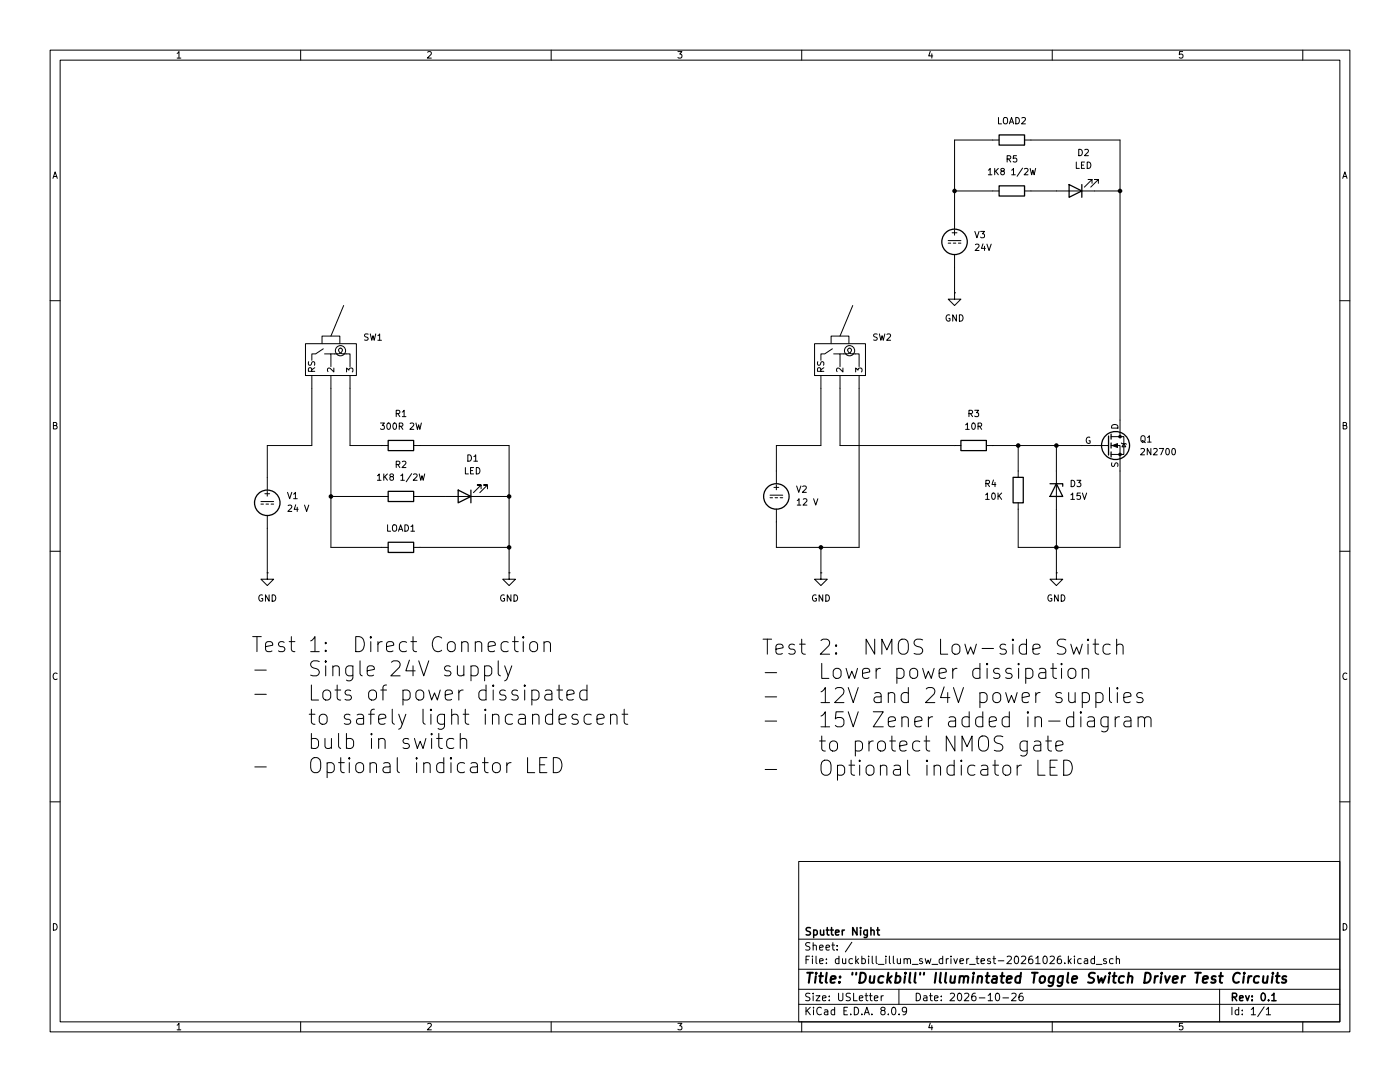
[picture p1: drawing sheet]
(kicad_sch
 (version 20231120)
 (generator "eeschema")
 (generator_version "8.0")
 (paper "USLetter")
 (title_block
  (title "\"Duckbill\" Illumintated Toggle Switch Driver Test Circuits")
  (date "2026-10-26")
  (rev "0.1")
  (company "Sputter Night"))
 (lib_symbols
  (symbol "Device:D_Zener"
   (pin_numbers hide)
   (pin_names
    (offset 1.016) hide) (exclude_from_sim no) (in_bom yes) (on_board yes)
   (property "Reference" "D" (at 0 2.54 0) (effects (font (size 1.27 1.27))))
   (property "Value" "D_Zener" (at 0 -2.54 0) (effects (font (size 1.27 1.27))))
   (property "Footprint" "" (at 0 0 0) (effects (font (size 1.27 1.27)) (hide yes)))
   (property "Datasheet" "~" (at 0 0 0) (effects (font (size 1.27 1.27)) (hide yes)))
   (property "Description" "Zener diode" (at 0 0 0) (effects (font (size 1.27 1.27)) (hide yes)))
   (symbol "D_Zener_0_1"
    (polyline (pts (xy 1.27 0) (xy -1.27 0)) (stroke (width 0) (type default)) (fill (type none)))
    (polyline (pts (xy -1.27 -1.27) (xy -1.27 1.27) (xy -0.762 1.27)) (stroke (width 0.254) (type default)) (fill (type none)))
    (polyline (pts (xy 1.27 -1.27) (xy 1.27 1.27) (xy -1.27 0) (xy 1.27 -1.27)) (stroke (width 0.254) (type default)) (fill (type none))))
   (symbol "D_Zener_1_1"
    (pin passive line (at -3.81 0 0) (length 2.54) (name "K" (effects (font (size 1.27 1.27)))) (number "1" (effects (font (size 1.27 1.27)))))
    (pin passive line (at 3.81 0 180) (length 2.54) (name "A" (effects (font (size 1.27 1.27)))) (number "2" (effects (font (size 1.27 1.27)))))))
  (symbol "Device:LED"
   (pin_numbers hide)
   (pin_names
    (offset 1.016) hide) (exclude_from_sim no) (in_bom yes) (on_board yes)
   (property "Reference" "D" (at 0 2.54 0) (effects (font (size 1.27 1.27))))
   (property "Value" "LED" (at 0 -2.54 0) (effects (font (size 1.27 1.27))))
   (property "Footprint" "" (at 0 0 0) (effects (font (size 1.27 1.27)) (hide yes)))
   (property "Datasheet" "~" (at 0 0 0) (effects (font (size 1.27 1.27)) (hide yes)))
   (property "Description" "Light emitting diode" (at 0 0 0) (effects (font (size 1.27 1.27)) (hide yes)))
   (symbol "LED_0_1"
    (polyline (pts (xy -1.27 -1.27) (xy -1.27 1.27)) (stroke (width 0.254) (type default)) (fill (type none)))
    (polyline (pts (xy -1.27 0) (xy 1.27 0)) (stroke (width 0) (type default)) (fill (type none)))
    (polyline (pts (xy 1.27 -1.27) (xy 1.27 1.27) (xy -1.27 0) (xy 1.27 -1.27)) (stroke (width 0.254) (type default)) (fill (type none)))
    (polyline (pts (xy -3.048 -0.762) (xy -4.572 -2.286) (xy -3.81 -2.286) (xy -4.572 -2.286) (xy -4.572 -1.524)) (stroke (width 0) (type default)) (fill (type none)))
    (polyline (pts (xy -1.778 -0.762) (xy -3.302 -2.286) (xy -2.54 -2.286) (xy -3.302 -2.286) (xy -3.302 -1.524)) (stroke (width 0) (type default)) (fill (type none))))
   (symbol "LED_1_1"
    (pin passive line (at -3.81 0 0) (length 2.54) (name "K" (effects (font (size 1.27 1.27)))) (number "1" (effects (font (size 1.27 1.27)))))
    (pin passive line (at 3.81 0 180) (length 2.54) (name "A" (effects (font (size 1.27 1.27)))) (number "2" (effects (font (size 1.27 1.27)))))))
  (symbol "Device:R"
   (pin_numbers hide)
   (pin_names
    (offset 0)) (exclude_from_sim no) (in_bom yes) (on_board yes)
   (property "Reference" "R" (at 2.032 0 90) (effects (font (size 1.27 1.27))))
   (property "Value" "R" (at 0 0 90) (effects (font (size 1.27 1.27))))
   (property "Footprint" "" (at -1.778 0 90) (effects (font (size 1.27 1.27)) (hide yes)))
   (property "Datasheet" "~" (at 0 0 0) (effects (font (size 1.27 1.27)) (hide yes)))
   (property "Description" "Resistor" (at 0 0 0) (effects (font (size 1.27 1.27)) (hide yes)))
   (symbol "R_0_1"
    (rectangle (start -1.016 -2.54) (end 1.016 2.54) (stroke (width 0.254) (type default)) (fill (type none))))
   (symbol "R_1_1"
    (pin passive line (at 0 3.81 270) (length 1.27) (name "~" (effects (font (size 1.27 1.27)))) (number "1" (effects (font (size 1.27 1.27)))))
    (pin passive line (at 0 -3.81 90) (length 1.27) (name "~" (effects (font (size 1.27 1.27)))) (number "2" (effects (font (size 1.27 1.27)))))))
  (symbol "Simulation_SPICE:NMOS"
   (pin_numbers hide)
   (pin_names
    (offset 0)) (exclude_from_sim no) (in_bom yes) (on_board yes)
   (property "Reference" "Q" (at 5.08 1.27 0) (effects (font (size 1.27 1.27)) (justify left)))
   (property "Value" "NMOS" (at 5.08 -1.27 0) (effects (font (size 1.27 1.27)) (justify left)))
   (property "Footprint" "" (at 5.08 2.54 0) (effects (font (size 1.27 1.27)) (hide yes)))
   (property "Datasheet" "https://ngspice.sourceforge.io/docs/ngspice-html-manual/manual.xhtml#cha_MOSFETs" (at 0 -12.7 0) (effects (font (size 1.27 1.27)) (hide yes)))
   (property "Description" "N-MOSFET transistor, drain/source/gate" (at 0 0 0) (effects (font (size 1.27 1.27)) (hide yes)))
   (property "Sim.Device" "NMOS" (at 0 -17.145 0) (effects (font (size 1.27 1.27)) (hide yes)))
   (property "Sim.Type" "VDMOS" (at 0 -19.05 0) (effects (font (size 1.27 1.27)) (hide yes)))
   (property "Sim.Pins" "1=D 2=G 3=S" (at 0 -15.24 0) (effects (font (size 1.27 1.27)) (hide yes)))
   (symbol "NMOS_0_1"
    (polyline (pts (xy 0.254 0) (xy -2.54 0)) (stroke (width 0) (type default)) (fill (type none)))
    (polyline (pts (xy 0.254 1.905) (xy 0.254 -1.905)) (stroke (width 0.254) (type default)) (fill (type none)))
    (polyline (pts (xy 0.762 -1.27) (xy 0.762 -2.286)) (stroke (width 0.254) (type default)) (fill (type none)))
    (polyline (pts (xy 0.762 0.508) (xy 0.762 -0.508)) (stroke (width 0.254) (type default)) (fill (type none)))
    (polyline (pts (xy 0.762 2.286) (xy 0.762 1.27)) (stroke (width 0.254) (type default)) (fill (type none)))
    (polyline (pts (xy 2.54 2.54) (xy 2.54 1.778)) (stroke (width 0) (type default)) (fill (type none)))
    (polyline (pts (xy 2.54 -2.54) (xy 2.54 0) (xy 0.762 0)) (stroke (width 0) (type default)) (fill (type none)))
    (polyline (pts (xy 0.762 -1.778) (xy 3.302 -1.778) (xy 3.302 1.778) (xy 0.762 1.778)) (stroke (width 0) (type default)) (fill (type none)))
    (polyline (pts (xy 1.016 0) (xy 2.032 0.381) (xy 2.032 -0.381) (xy 1.016 0)) (stroke (width 0) (type default)) (fill (type outline)))
    (polyline (pts (xy 2.794 0.508) (xy 2.921 0.381) (xy 3.683 0.381) (xy 3.81 0.254)) (stroke (width 0) (type default)) (fill (type none)))
    (polyline (pts (xy 3.302 0.381) (xy 2.921 -0.254) (xy 3.683 -0.254) (xy 3.302 0.381)) (stroke (width 0) (type default)) (fill (type none)))
    (circle (center 1.651 0) (radius 2.794) (stroke (width 0.254) (type default)) (fill (type none)))
    (circle (center 2.54 -1.778) (radius 0.254) (stroke (width 0) (type default)) (fill (type outline)))
    (circle (center 2.54 1.778) (radius 0.254) (stroke (width 0) (type default)) (fill (type outline))))
   (symbol "NMOS_1_1"
    (pin passive line (at 2.54 5.08 270) (length 2.54) (name "D" (effects (font (size 1.27 1.27)))) (number "1" (effects (font (size 1.27 1.27)))))
    (pin input line (at -5.08 0 0) (length 2.54) (name "G" (effects (font (size 1.27 1.27)))) (number "2" (effects (font (size 1.27 1.27)))))
    (pin passive line (at 2.54 -5.08 90) (length 2.54) (name "S" (effects (font (size 1.27 1.27)))) (number "3" (effects (font (size 1.27 1.27)))))))
  (symbol "Simulation_SPICE:VDC"
   (pin_numbers hide)
   (pin_names
    (offset 0.0254)) (exclude_from_sim no) (in_bom yes) (on_board yes)
   (property "Reference" "V" (at 2.54 2.54 0) (effects (font (size 1.27 1.27)) (justify left)))
   (property "Value" "1" (at 2.54 0 0) (effects (font (size 1.27 1.27)) (justify left)))
   (property "Footprint" "" (at 0 0 0) (effects (font (size 1.27 1.27)) (hide yes)))
   (property "Datasheet" "https://ngspice.sourceforge.io/docs/ngspice-html-manual/manual.xhtml#sec_Independent_Sources_for" (at 0 0 0) (effects (font (size 1.27 1.27)) (hide yes)))
   (property "Description" "Voltage source, DC" (at 0 0 0) (effects (font (size 1.27 1.27)) (hide yes)))
   (property "Sim.Pins" "1=+ 2=-" (at 0 0 0) (effects (font (size 1.27 1.27)) (hide yes)))
   (property "Sim.Type" "DC" (at 0 0 0) (effects (font (size 1.27 1.27)) (hide yes)))
   (property "Sim.Device" "V" (at 0 0 0) (effects (font (size 1.27 1.27)) (justify left) (hide yes)))
   (symbol "VDC_0_0"
    (polyline (pts (xy -1.27 0.254) (xy 1.27 0.254)) (stroke (width 0) (type default)) (fill (type none)))
    (polyline (pts (xy -0.762 -0.254) (xy -1.27 -0.254)) (stroke (width 0) (type default)) (fill (type none)))
    (polyline (pts (xy 0.254 -0.254) (xy -0.254 -0.254)) (stroke (width 0) (type default)) (fill (type none)))
    (polyline (pts (xy 1.27 -0.254) (xy 0.762 -0.254)) (stroke (width 0) (type default)) (fill (type none)))
    (text "+" (at 0 1.905 0) (effects (font (size 1.27 1.27)))))
   (symbol "VDC_0_1"
    (circle (center 0 0) (radius 2.54) (stroke (width 0.254) (type default)) (fill (type background))))
   (symbol "VDC_1_1"
    (pin passive line (at 0 5.08 270) (length 2.54) (name "~" (effects (font (size 1.27 1.27)))) (number "1" (effects (font (size 1.27 1.27)))))
    (pin passive line (at 0 -5.08 90) (length 2.54) (name "~" (effects (font (size 1.27 1.27)))) (number "2" (effects (font (size 1.27 1.27)))))))
  (symbol "power:GND"
   (power)
   (pin_numbers hide)
   (pin_names
    (offset 0) hide) (exclude_from_sim no) (in_bom yes) (on_board yes)
   (property "Reference" "#PWR" (at 0 -6.35 0) (effects (font (size 1.27 1.27)) (hide yes)))
   (property "Value" "GND" (at 0 -3.81 0) (effects (font (size 1.27 1.27))))
   (property "Footprint" "" (at 0 0 0) (effects (font (size 1.27 1.27)) (hide yes)))
   (property "Datasheet" "" (at 0 0 0) (effects (font (size 1.27 1.27)) (hide yes)))
   (property "Description" "Power symbol creates a global label with name \"GND\" , ground" (at 0 0 0) (effects (font (size 1.27 1.27)) (hide yes)))
   (symbol "GND_0_1"
    (polyline (pts (xy 0 0) (xy 0 -1.27) (xy 1.27 -1.27) (xy 0 -2.54) (xy -1.27 -1.27) (xy 0 -1.27)) (stroke (width 0) (type default)) (fill (type none))))
   (symbol "GND_1_1"
    (pin power_in line (at 0 0 270) (length 0) (name "~" (effects (font (size 1.27 1.27)))) (number "1" (effects (font (size 1.27 1.27)))))))
  (symbol "project_symbols:duckbill_illuminated_switch" (exclude_from_sim no) (in_bom yes) (on_board yes)
   (property "Reference" "SW" (at -7.112 -1.27 0) (effects (font (size 1.27 1.27))))
   (property "Value" "" (at 0 -1.27 0) (effects (font (size 1.27 1.27))))
   (property "Footprint" "" (at 0 -1.27 0) (effects (font (size 1.27 1.27)) (hide yes)))
   (property "Datasheet" "" (at 0 -1.27 0) (effects (font (size 1.27 1.27)) (hide yes)))
   (property "Description" "" (at 0 -1.27 0) (effects (font (size 1.27 1.27)) (hide yes)))
   (symbol "duckbill_illuminated_switch_0_1"
    (polyline (pts (xy 0 0.508) (xy 0.762 0.508)) (stroke (width 0) (type default)) (fill (type none)))
    (polyline (pts (xy 0 4.064) (xy 2.54 10.16)) (stroke (width 0) (type default)) (fill (type none)))
    (polyline (pts (xy 0.762 0.508) (xy 1.27 0.508)) (stroke (width 0) (type default)) (fill (type none)))
    (polyline (pts (xy 2.54 0.508) (xy 3.048 0.508)) (stroke (width 0) (type default)) (fill (type none)))
    (polyline (pts (xy 0 -2.032) (xy 0 0.508) (xy -1.27 0.508)) (stroke (width 0) (type default)) (fill (type none)))
    (polyline (pts (xy 3.81 -2.032) (xy 3.81 0.508) (xy 3.048 0.508)) (stroke (width 0) (type default)) (fill (type none)))
    (polyline (pts (xy -3.81 -0.762) (xy -3.81 0.508) (xy -3.048 0.508) (xy -1.524 1.524)) (stroke (width 0) (type default)) (fill (type none)))
    (polyline (pts (xy -1.778 2.54) (xy -1.778 4.064) (xy 1.778 4.064) (xy 1.778 2.54)) (stroke (width 0) (type default)) (fill (type none)))
    (polyline (pts (xy -5.08 -3.81) (xy 5.08 -3.81) (xy 5.08 2.54) (xy -5.08 2.54) (xy -5.08 -3.81)) (stroke (width 0) (type default)) (fill (type none)))
    (arc (start 1.27 0.508) (mid 1.9358 0.6786) (end 2.286 1.27) (stroke (width 0) (type default)) (fill (type none)))
    (arc (start 1.524 1.27) (mid 1.8742 0.6786) (end 2.54 0.508) (stroke (width 0) (type default)) (fill (type none)))
    (circle (center 1.905 1.143) (radius 1.016) (stroke (width 0) (type default)) (fill (type none)))
    (arc (start 1.905 1.651) (mid 1.6356 1.5394) (end 1.524 1.27) (stroke (width 0) (type default)) (fill (type none)))
    (arc (start 2.286 1.27) (mid 2.1744 1.5394) (end 1.905 1.651) (stroke (width 0) (type default)) (fill (type none))))
   (symbol "duckbill_illuminated_switch_1_1"
    (pin output line (at 0 -6.35 90) (length 2.54) (name "2" (effects (font (size 1.27 1.27)))) (number "" (effects (font (size 1.27 1.27)))))
    (pin output line (at 3.81 -6.35 90) (length 2.54) (name "3" (effects (font (size 1.27 1.27)))) (number "" (effects (font (size 1.27 1.27)))))
    (pin input line (at -3.81 -6.35 90) (length 2.54) (name "RS" (effects (font (size 1.27 1.27)))) (number "" (effects (font (size 1.27 1.27))))))))
 (junction
  (at 66.04 99.06)
  (diameter 0)
  (color 0 0 0 0))
 (junction
  (at 210.82 88.9)
  (diameter 0)
  (color 0 0 0 0))
 (junction
  (at 210.82 109.22)
  (diameter 0)
  (color 0 0 0 0))
 (junction
  (at 163.83 109.22)
  (diameter 0)
  (color 0 0 0 0))
 (junction
  (at 223.52 38.1)
  (diameter 0)
  (color 0 0 0 0))
 (junction
  (at 101.6 109.22)
  (diameter 0)
  (color 0 0 0 0))
 (junction
  (at 101.6 99.06)
  (diameter 0)
  (color 0 0 0 0))
 (junction
  (at 203.2 88.9)
  (diameter 0)
  (color 0 0 0 0))
 (junction
  (at 190.5 38.1)
  (diameter 0)
  (color 0 0 0 0))
 (wire
  (pts (xy 66.04 109.22) (xy 76.2 109.22))
  (stroke (width 0) (type default)))
 (wire
  (pts (xy 203.2 101.6) (xy 203.2 109.22))
  (stroke (width 0) (type default)))
 (wire
  (pts (xy 163.83 77.47) (xy 163.83 88.9))
  (stroke (width 0) (type default)))
 (wire
  (pts (xy 223.52 38.1) (xy 223.52 83.82))
  (stroke (width 0) (type default)))
 (wire
  (pts (xy 53.34 105.41) (xy 53.34 114.3))
  (stroke (width 0) (type default)))
 (wire
  (pts (xy 190.5 53.34) (xy 190.5 58.42))
  (stroke (width 0) (type default)))
 (wire
  (pts (xy 83.82 99.06) (xy 88.9 99.06))
  (stroke (width 0) (type default)))
 (wire
  (pts (xy 66.04 77.47) (xy 66.04 99.06))
  (stroke (width 0) (type default)))
 (wire
  (pts (xy 190.5 43.18) (xy 190.5 38.1))
  (stroke (width 0) (type default)))
 (wire
  (pts (xy 167.64 88.9) (xy 190.5 88.9))
  (stroke (width 0) (type default)))
 (wire
  (pts (xy 190.5 27.94) (xy 198.12 27.94))
  (stroke (width 0) (type default)))
 (wire
  (pts (xy 83.82 109.22) (xy 101.6 109.22))
  (stroke (width 0) (type default)))
 (wire
  (pts (xy 163.83 109.22) (xy 171.45 109.22))
  (stroke (width 0) (type default)))
 (wire
  (pts (xy 66.04 99.06) (xy 66.04 109.22))
  (stroke (width 0) (type default)))
 (wire
  (pts (xy 223.52 93.98) (xy 223.52 109.22))
  (stroke (width 0) (type default)))
 (wire
  (pts (xy 154.94 88.9) (xy 163.83 88.9))
  (stroke (width 0) (type default)))
 (wire
  (pts (xy 203.2 88.9) (xy 203.2 93.98))
  (stroke (width 0) (type default)))
 (wire
  (pts (xy 210.82 109.22) (xy 223.52 109.22))
  (stroke (width 0) (type default)))
 (wire
  (pts (xy 69.85 88.9) (xy 76.2 88.9))
  (stroke (width 0) (type default)))
 (wire
  (pts (xy 66.04 99.06) (xy 76.2 99.06))
  (stroke (width 0) (type default)))
 (wire
  (pts (xy 62.23 77.47) (xy 62.23 88.9))
  (stroke (width 0) (type default)))
 (wire
  (pts (xy 83.82 88.9) (xy 101.6 88.9))
  (stroke (width 0) (type default)))
 (wire
  (pts (xy 69.85 77.47) (xy 69.85 88.9))
  (stroke (width 0) (type default)))
 (wire
  (pts (xy 171.45 77.47) (xy 171.45 109.22))
  (stroke (width 0) (type default)))
 (wire
  (pts (xy 210.82 88.9) (xy 215.9 88.9))
  (stroke (width 0) (type default)))
 (wire
  (pts (xy 190.5 38.1) (xy 198.12 38.1))
  (stroke (width 0) (type default)))
 (wire
  (pts (xy 203.2 88.9) (xy 210.82 88.9))
  (stroke (width 0) (type default)))
 (wire
  (pts (xy 101.6 88.9) (xy 101.6 99.06))
  (stroke (width 0) (type default)))
 (wire
  (pts (xy 218.44 38.1) (xy 223.52 38.1))
  (stroke (width 0) (type default)))
 (wire
  (pts (xy 190.5 38.1) (xy 190.5 27.94))
  (stroke (width 0) (type default)))
 (wire
  (pts (xy 205.74 38.1) (xy 210.82 38.1))
  (stroke (width 0) (type default)))
 (wire
  (pts (xy 101.6 99.06) (xy 101.6 109.22))
  (stroke (width 0) (type default)))
 (wire
  (pts (xy 53.34 88.9) (xy 53.34 95.25))
  (stroke (width 0) (type default)))
 (wire
  (pts (xy 62.23 88.9) (xy 53.34 88.9))
  (stroke (width 0) (type default)))
 (wire
  (pts (xy 96.52 99.06) (xy 101.6 99.06))
  (stroke (width 0) (type default)))
 (wire
  (pts (xy 154.94 104.14) (xy 154.94 109.22))
  (stroke (width 0) (type default)))
 (wire
  (pts (xy 198.12 88.9) (xy 203.2 88.9))
  (stroke (width 0) (type default)))
 (wire
  (pts (xy 163.83 109.22) (xy 163.83 114.3))
  (stroke (width 0) (type default)))
 (wire
  (pts (xy 210.82 109.22) (xy 210.82 114.3))
  (stroke (width 0) (type default)))
 (wire
  (pts (xy 154.94 93.98) (xy 154.94 88.9))
  (stroke (width 0) (type default)))
 (wire
  (pts (xy 205.74 27.94) (xy 223.52 27.94))
  (stroke (width 0) (type default)))
 (wire
  (pts (xy 210.82 109.22) (xy 203.2 109.22))
  (stroke (width 0) (type default)))
 (wire
  (pts (xy 163.83 109.22) (xy 154.94 109.22))
  (stroke (width 0) (type default)))
 (wire
  (pts (xy 210.82 101.6) (xy 210.82 109.22))
  (stroke (width 0) (type default)))
 (wire
  (pts (xy 167.64 77.47) (xy 167.64 88.9))
  (stroke (width 0) (type default)))
 (wire
  (pts (xy 223.52 27.94) (xy 223.52 38.1))
  (stroke (width 0) (type default)))
 (wire
  (pts (xy 210.82 88.9) (xy 210.82 93.98))
  (stroke (width 0) (type default)))
 (wire
  (pts (xy 101.6 109.22) (xy 101.6 114.3))
  (stroke (width 0) (type default)))
 (text "Test 1:  Direct Connection\n-	Single 24V supply\n-	Lots of power dissipated\n	to safely light incandescent\n	bulb in switch\n-	Optional indicator LED"
  (exclude_from_sim no)
  (at 50.038 140.97 0)
  (effects (font (size 3 3)) (justify left)))
 (text "Test 2:  NMOS Low-side Switch\n-	Lower power dissipation\n-	12V and 24V power supplies\n-	15V Zener added in-diagram\n	to protect NMOS gate\n-	Optional indicator LED"
  (exclude_from_sim no)
  (at 151.892 141.478 0)
  (effects (font (size 3 3)) (justify left)))
 (symbol
  (lib_id "power:GND")
  (at 101.6 114.3 0)
  (unit 1)
  (exclude_from_sim no)
  (in_bom yes)
  (on_board yes)
  (dnp no)
  (fields_autoplaced yes)
  (property "Reference" "#PWR2" (at 101.6 120.65 0) (effects (font (size 1.27 1.27)) (hide yes)))
  (property "Value" "GND" (at 101.6 119.38 0) (effects (font (size 1.27 1.27))))
  (property "Footprint" "" (at 101.6 114.3 0) (effects (font (size 1.27 1.27)) (hide yes)))
  (property "Datasheet" "" (at 101.6 114.3 0) (effects (font (size 1.27 1.27)) (hide yes)))
  (property "Description" "Power symbol creates a global label with name \"GND\" , ground" (at 101.6 114.3 0) (effects (font (size 1.27 1.27)) (hide yes)))
  (pin "1"))
 (symbol
  (lib_id "power:GND")
  (at 190.5 58.42 0)
  (unit 1)
  (exclude_from_sim no)
  (in_bom yes)
  (on_board yes)
  (dnp no)
  (fields_autoplaced yes)
  (property "Reference" "#PWR7" (at 190.5 64.77 0) (effects (font (size 1.27 1.27)) (hide yes)))
  (property "Value" "GND" (at 190.5 63.5 0) (effects (font (size 1.27 1.27))))
  (property "Footprint" "" (at 190.5 58.42 0) (effects (font (size 1.27 1.27)) (hide yes)))
  (property "Datasheet" "" (at 190.5 58.42 0) (effects (font (size 1.27 1.27)) (hide yes)))
  (property "Description" "Power symbol creates a global label with name \"GND\" , ground" (at 190.5 58.42 0) (effects (font (size 1.27 1.27)) (hide yes)))
  (pin "1"))
 (symbol
  (lib_id "Device:LED")
  (at 92.71 99.06 180)
  (unit 1)
  (exclude_from_sim no)
  (in_bom yes)
  (on_board yes)
  (dnp no)
  (fields_autoplaced yes)
  (property "Reference" "D1" (at 94.2975 91.44 0) (effects (font (size 1.27 1.27))))
  (property "Value" "LED" (at 94.2975 93.98 0) (effects (font (size 1.27 1.27))))
  (property "Footprint" "" (at 92.71 99.06 0) (effects (font (size 1.27 1.27)) (hide yes)))
  (property "Datasheet" "~" (at 92.71 99.06 0) (effects (font (size 1.27 1.27)) (hide yes)))
  (property "Description" "Light emitting diode" (at 92.71 99.06 0) (effects (font (size 1.27 1.27)) (hide yes)))
  (pin "2")
  (pin "1"))
 (symbol
  (lib_id "Simulation_SPICE:VDC")
  (at 190.5 48.26 0)
  (unit 1)
  (exclude_from_sim no)
  (in_bom yes)
  (on_board yes)
  (dnp no)
  (fields_autoplaced yes)
  (property "Reference" "V3" (at 194.31 46.8601 0) (effects (font (size 1.27 1.27)) (justify left)))
  (property "Value" "24V" (at 194.31 49.4001 0) (effects (font (size 1.27 1.27)) (justify left)))
  (property "Footprint" "" (at 190.5 48.26 0) (effects (font (size 1.27 1.27)) (hide yes)))
  (property "Datasheet" "https://ngspice.sourceforge.io/docs/ngspice-html-manual/manual.xhtml#sec_Independent_Sources_for" (at 190.5 48.26 0) (effects (font (size 1.27 1.27)) (hide yes)))
  (property "Description" "Voltage source, DC" (at 190.5 48.26 0) (effects (font (size 1.27 1.27)) (hide yes)))
  (property "Sim.Pins" "1=+ 2=-" (at 190.5 48.26 0) (effects (font (size 1.27 1.27)) (hide yes)))
  (property "Sim.Type" "DC" (at 190.5 48.26 0) (effects (font (size 1.27 1.27)) (hide yes)))
  (property "Sim.Device" "V" (at 190.5 48.26 0) (effects (font (size 1.27 1.27)) (justify left) (hide yes)))
  (pin "2")
  (pin "1"))
 (symbol
  (lib_id "Simulation_SPICE:NMOS")
  (at 220.98 88.9 0)
  (unit 1)
  (exclude_from_sim no)
  (in_bom yes)
  (on_board yes)
  (dnp no)
  (fields_autoplaced yes)
  (property "Reference" "Q1" (at 227.33 87.6299 0) (effects (font (size 1.27 1.27)) (justify left)))
  (property "Value" "2N2700" (at 227.33 90.1699 0) (effects (font (size 1.27 1.27)) (justify left)))
  (property "Footprint" "" (at 226.06 86.36 0) (effects (font (size 1.27 1.27)) (hide yes)))
  (property "Datasheet" "https://ngspice.sourceforge.io/docs/ngspice-html-manual/manual.xhtml#cha_MOSFETs" (at 220.98 101.6 0) (effects (font (size 1.27 1.27)) (hide yes)))
  (property "Description" "N-MOSFET transistor, drain/source/gate" (at 220.98 88.9 0) (effects (font (size 1.27 1.27)) (hide yes)))
  (property "Sim.Device" "NMOS" (at 220.98 106.045 0) (effects (font (size 1.27 1.27)) (hide yes)))
  (property "Sim.Type" "VDMOS" (at 220.98 107.95 0) (effects (font (size 1.27 1.27)) (hide yes)))
  (property "Sim.Pins" "1=D 2=G 3=S" (at 220.98 104.14 0) (effects (font (size 1.27 1.27)) (hide yes)))
  (pin "1")
  (pin "2")
  (pin "3"))
 (symbol
  (lib_id "Device:R")
  (at 203.2 97.79 180)
  (unit 1)
  (exclude_from_sim no)
  (in_bom yes)
  (on_board yes)
  (dnp no)
  (property "Reference" "R4" (at 196.342 96.52 0) (effects (font (size 1.27 1.27)) (justify right)))
  (property "Value" "10K" (at 196.342 99.06 0) (effects (font (size 1.27 1.27)) (justify right)))
  (property "Footprint" "" (at 204.978 97.79 90) (effects (font (size 1.27 1.27)) (hide yes)))
  (property "Datasheet" "~" (at 203.2 97.79 0) (effects (font (size 1.27 1.27)) (hide yes)))
  (property "Description" "Resistor" (at 203.2 97.79 0) (effects (font (size 1.27 1.27)) (hide yes)))
  (pin "1")
  (pin "2"))
 (symbol
  (lib_id "Device:R")
  (at 201.93 38.1 90)
  (unit 1)
  (exclude_from_sim no)
  (in_bom yes)
  (on_board yes)
  (dnp no)
  (fields_autoplaced yes)
  (property "Reference" "R5" (at 201.93 31.75 90) (effects (font (size 1.27 1.27))))
  (property "Value" "1K8 1/2W" (at 201.93 34.29 90) (effects (font (size 1.27 1.27))))
  (property "Footprint" "" (at 201.93 39.878 90) (effects (font (size 1.27 1.27)) (hide yes)))
  (property "Datasheet" "~" (at 201.93 38.1 0) (effects (font (size 1.27 1.27)) (hide yes)))
  (property "Description" "Resistor" (at 201.93 38.1 0) (effects (font (size 1.27 1.27)) (hide yes)))
  (pin "1")
  (pin "2"))
 (symbol
  (lib_id "Device:R")
  (at 80.01 109.22 90)
  (unit 1)
  (exclude_from_sim no)
  (in_bom yes)
  (on_board yes)
  (dnp no)
  (fields_autoplaced yes)
  (property "Reference" "LOAD1" (at 80.01 105.41 90) (effects (font (size 1.27 1.27))))
  (property "Value" "R" (at 80.01 105.41 90) (effects (font (size 1.27 1.27)) (hide yes)))
  (property "Footprint" "" (at 80.01 110.998 90) (effects (font (size 1.27 1.27)) (hide yes)))
  (property "Datasheet" "~" (at 80.01 109.22 0) (effects (font (size 1.27 1.27)) (hide yes)))
  (property "Description" "Resistor" (at 80.01 109.22 0) (effects (font (size 1.27 1.27)) (hide yes)))
  (pin "2")
  (pin "1"))
 (symbol
  (lib_id "Device:R")
  (at 201.93 27.94 90)
  (unit 1)
  (exclude_from_sim no)
  (in_bom yes)
  (on_board yes)
  (dnp no)
  (fields_autoplaced yes)
  (property "Reference" "LOAD2" (at 201.93 24.13 90) (effects (font (size 1.27 1.27))))
  (property "Value" "R" (at 201.93 24.13 90) (effects (font (size 1.27 1.27)) (hide yes)))
  (property "Footprint" "" (at 201.93 29.718 90) (effects (font (size 1.27 1.27)) (hide yes)))
  (property "Datasheet" "~" (at 201.93 27.94 0) (effects (font (size 1.27 1.27)) (hide yes)))
  (property "Description" "Resistor" (at 201.93 27.94 0) (effects (font (size 1.27 1.27)) (hide yes)))
  (pin "2")
  (pin "1"))
 (symbol
  (lib_name "project_symbols:duckbill_illuminated_switch")
  (lib_id "project_symbols:duckbill_illuminated_switch")
  (at 167.64 71.12 0)
  (unit 1)
  (exclude_from_sim no)
  (in_bom yes)
  (on_board yes)
  (dnp no)
  (fields_autoplaced yes)
  (property "Reference" "SW2" (at 173.99 67.3099 0) (effects (font (size 1.27 1.27)) (justify left)))
  (property "Value" "~" (at 173.99 69.215 0) (effects (font (size 1.27 1.27)) (justify left)))
  (property "Footprint" "" (at 167.64 72.39 0) (effects (font (size 1.27 1.27)) (hide yes)))
  (property "Datasheet" "" (at 167.64 72.39 0) (effects (font (size 1.27 1.27)) (hide yes)))
  (property "Description" "" (at 167.64 72.39 0) (effects (font (size 1.27 1.27)) (hide yes)))
  (pin "")
  (pin "")
  (pin ""))
 (symbol
  (lib_id "Device:R")
  (at 80.01 88.9 90)
  (unit 1)
  (exclude_from_sim no)
  (in_bom yes)
  (on_board yes)
  (dnp no)
  (fields_autoplaced yes)
  (property "Reference" "R1" (at 80.01 82.55 90) (effects (font (size 1.27 1.27))))
  (property "Value" "300R 2W" (at 80.01 85.09 90) (effects (font (size 1.27 1.27))))
  (property "Footprint" "" (at 80.01 90.678 90) (effects (font (size 1.27 1.27)) (hide yes)))
  (property "Datasheet" "~" (at 80.01 88.9 0) (effects (font (size 1.27 1.27)) (hide yes)))
  (property "Description" "Resistor" (at 80.01 88.9 0) (effects (font (size 1.27 1.27)) (hide yes)))
  (pin "1")
  (pin "2"))
 (symbol
  (lib_id "Simulation_SPICE:VDC")
  (at 154.94 99.06 0)
  (unit 1)
  (exclude_from_sim no)
  (in_bom yes)
  (on_board yes)
  (dnp no)
  (fields_autoplaced yes)
  (property "Reference" "V2" (at 158.75 97.6601 0) (effects (font (size 1.27 1.27)) (justify left)))
  (property "Value" "12 V" (at 158.75 100.2001 0) (effects (font (size 1.27 1.27)) (justify left)))
  (property "Footprint" "" (at 154.94 99.06 0) (effects (font (size 1.27 1.27)) (hide yes)))
  (property "Datasheet" "https://ngspice.sourceforge.io/docs/ngspice-html-manual/manual.xhtml#sec_Independent_Sources_for" (at 154.94 99.06 0) (effects (font (size 1.27 1.27)) (hide yes)))
  (property "Description" "Voltage source, DC" (at 154.94 99.06 0) (effects (font (size 1.27 1.27)) (hide yes)))
  (property "Sim.Pins" "1=+ 2=-" (at 154.94 99.06 0) (effects (font (size 1.27 1.27)) (hide yes)))
  (property "Sim.Type" "DC" (at 154.94 99.06 0) (effects (font (size 1.27 1.27)) (hide yes)))
  (property "Sim.Device" "V" (at 154.94 99.06 0) (effects (font (size 1.27 1.27)) (justify left) (hide yes)))
  (pin "2")
  (pin "1"))
 (symbol
  (lib_name "project_symbols:duckbill_illuminated_switch")
  (lib_id "project_symbols:duckbill_illuminated_switch")
  (at 66.04 71.12 0)
  (unit 1)
  (exclude_from_sim no)
  (in_bom yes)
  (on_board yes)
  (dnp no)
  (fields_autoplaced yes)
  (property "Reference" "SW1" (at 72.39 67.3099 0) (effects (font (size 1.27 1.27)) (justify left)))
  (property "Value" "~" (at 72.39 69.215 0) (effects (font (size 1.27 1.27)) (justify left)))
  (property "Footprint" "" (at 66.04 72.39 0) (effects (font (size 1.27 1.27)) (hide yes)))
  (property "Datasheet" "" (at 66.04 72.39 0) (effects (font (size 1.27 1.27)) (hide yes)))
  (property "Description" "" (at 66.04 72.39 0) (effects (font (size 1.27 1.27)) (hide yes)))
  (pin "")
  (pin "")
  (pin ""))
 (symbol
  (lib_id "Device:R")
  (at 80.01 99.06 90)
  (unit 1)
  (exclude_from_sim no)
  (in_bom yes)
  (on_board yes)
  (dnp no)
  (fields_autoplaced yes)
  (property "Reference" "R2" (at 80.01 92.71 90) (effects (font (size 1.27 1.27))))
  (property "Value" "1K8 1/2W" (at 80.01 95.25 90) (effects (font (size 1.27 1.27))))
  (property "Footprint" "" (at 80.01 100.838 90) (effects (font (size 1.27 1.27)) (hide yes)))
  (property "Datasheet" "~" (at 80.01 99.06 0) (effects (font (size 1.27 1.27)) (hide yes)))
  (property "Description" "Resistor" (at 80.01 99.06 0) (effects (font (size 1.27 1.27)) (hide yes)))
  (pin "1")
  (pin "2"))
 (symbol
  (lib_id "power:GND")
  (at 163.83 114.3 0)
  (unit 1)
  (exclude_from_sim no)
  (in_bom yes)
  (on_board yes)
  (dnp no)
  (fields_autoplaced yes)
  (property "Reference" "#PWR3" (at 163.83 120.65 0) (effects (font (size 1.27 1.27)) (hide yes)))
  (property "Value" "GND" (at 163.83 119.38 0) (effects (font (size 1.27 1.27))))
  (property "Footprint" "" (at 163.83 114.3 0) (effects (font (size 1.27 1.27)) (hide yes)))
  (property "Datasheet" "" (at 163.83 114.3 0) (effects (font (size 1.27 1.27)) (hide yes)))
  (property "Description" "Power symbol creates a global label with name \"GND\" , ground" (at 163.83 114.3 0) (effects (font (size 1.27 1.27)) (hide yes)))
  (pin "1"))
 (symbol
  (lib_id "power:GND")
  (at 53.34 114.3 0)
  (unit 1)
  (exclude_from_sim no)
  (in_bom yes)
  (on_board yes)
  (dnp no)
  (fields_autoplaced yes)
  (property "Reference" "#PWR1" (at 53.34 120.65 0) (effects (font (size 1.27 1.27)) (hide yes)))
  (property "Value" "GND" (at 53.34 119.38 0) (effects (font (size 1.27 1.27))))
  (property "Footprint" "" (at 53.34 114.3 0) (effects (font (size 1.27 1.27)) (hide yes)))
  (property "Datasheet" "" (at 53.34 114.3 0) (effects (font (size 1.27 1.27)) (hide yes)))
  (property "Description" "Power symbol creates a global label with name \"GND\" , ground" (at 53.34 114.3 0) (effects (font (size 1.27 1.27)) (hide yes)))
  (pin "1"))
 (symbol
  (lib_id "Simulation_SPICE:VDC")
  (at 53.34 100.33 0)
  (unit 1)
  (exclude_from_sim no)
  (in_bom yes)
  (on_board yes)
  (dnp no)
  (fields_autoplaced yes)
  (property "Reference" "V1" (at 57.15 98.9301 0) (effects (font (size 1.27 1.27)) (justify left)))
  (property "Value" "24 V" (at 57.15 101.4701 0) (effects (font (size 1.27 1.27)) (justify left)))
  (property "Footprint" "" (at 53.34 100.33 0) (effects (font (size 1.27 1.27)) (hide yes)))
  (property "Datasheet" "https://ngspice.sourceforge.io/docs/ngspice-html-manual/manual.xhtml#sec_Independent_Sources_for" (at 53.34 100.33 0) (effects (font (size 1.27 1.27)) (hide yes)))
  (property "Description" "Voltage source, DC" (at 53.34 100.33 0) (effects (font (size 1.27 1.27)) (hide yes)))
  (property "Sim.Pins" "1=+ 2=-" (at 53.34 100.33 0) (effects (font (size 1.27 1.27)) (hide yes)))
  (property "Sim.Type" "DC" (at 53.34 100.33 0) (effects (font (size 1.27 1.27)) (hide yes)))
  (property "Sim.Device" "V" (at 53.34 100.33 0) (effects (font (size 1.27 1.27)) (justify left) (hide yes)))
  (pin "2")
  (pin "1"))
 (symbol
  (lib_id "Device:LED")
  (at 214.63 38.1 180)
  (unit 1)
  (exclude_from_sim no)
  (in_bom yes)
  (on_board yes)
  (dnp no)
  (fields_autoplaced yes)
  (property "Reference" "D2" (at 216.2175 30.48 0) (effects (font (size 1.27 1.27))))
  (property "Value" "LED" (at 216.2175 33.02 0) (effects (font (size 1.27 1.27))))
  (property "Footprint" "" (at 214.63 38.1 0) (effects (font (size 1.27 1.27)) (hide yes)))
  (property "Datasheet" "~" (at 214.63 38.1 0) (effects (font (size 1.27 1.27)) (hide yes)))
  (property "Description" "Light emitting diode" (at 214.63 38.1 0) (effects (font (size 1.27 1.27)) (hide yes)))
  (pin "2")
  (pin "1"))
 (symbol
  (lib_id "power:GND")
  (at 210.82 114.3 0)
  (unit 1)
  (exclude_from_sim no)
  (in_bom yes)
  (on_board yes)
  (dnp no)
  (fields_autoplaced yes)
  (property "Reference" "#PWR5" (at 210.82 120.65 0) (effects (font (size 1.27 1.27)) (hide yes)))
  (property "Value" "GND" (at 210.82 119.38 0) (effects (font (size 1.27 1.27))))
  (property "Footprint" "" (at 210.82 114.3 0) (effects (font (size 1.27 1.27)) (hide yes)))
  (property "Datasheet" "" (at 210.82 114.3 0) (effects (font (size 1.27 1.27)) (hide yes)))
  (property "Description" "Power symbol creates a global label with name \"GND\" , ground" (at 210.82 114.3 0) (effects (font (size 1.27 1.27)) (hide yes)))
  (pin "1"))
 (symbol
  (lib_id "Device:D_Zener")
  (at 210.82 97.79 270)
  (unit 1)
  (exclude_from_sim no)
  (in_bom yes)
  (on_board yes)
  (dnp no)
  (fields_autoplaced yes)
  (property "Reference" "D3" (at 213.36 96.5199 90) (effects (font (size 1.27 1.27)) (justify left)))
  (property "Value" "15V" (at 213.36 99.0599 90) (effects (font (size 1.27 1.27)) (justify left)))
  (property "Footprint" "" (at 210.82 97.79 0) (effects (font (size 1.27 1.27)) (hide yes)))
  (property "Datasheet" "~" (at 210.82 97.79 0) (effects (font (size 1.27 1.27)) (hide yes)))
  (property "Description" "Zener diode" (at 210.82 97.79 0) (effects (font (size 1.27 1.27)) (hide yes)))
  (pin "1")
  (pin "2"))
 (symbol
  (lib_id "Device:R")
  (at 194.31 88.9 90)
  (unit 1)
  (exclude_from_sim no)
  (in_bom yes)
  (on_board yes)
  (dnp no)
  (fields_autoplaced yes)
  (property "Reference" "R3" (at 194.31 82.55 90) (effects (font (size 1.27 1.27))))
  (property "Value" "10R" (at 194.31 85.09 90) (effects (font (size 1.27 1.27))))
  (property "Footprint" "" (at 194.31 90.678 90) (effects (font (size 1.27 1.27)) (hide yes)))
  (property "Datasheet" "~" (at 194.31 88.9 0) (effects (font (size 1.27 1.27)) (hide yes)))
  (property "Description" "Resistor" (at 194.31 88.9 0) (effects (font (size 1.27 1.27)) (hide yes)))
  (pin "1")
  (pin "2"))
 (sheet_instances
  (path ""
   (page "1"))))
